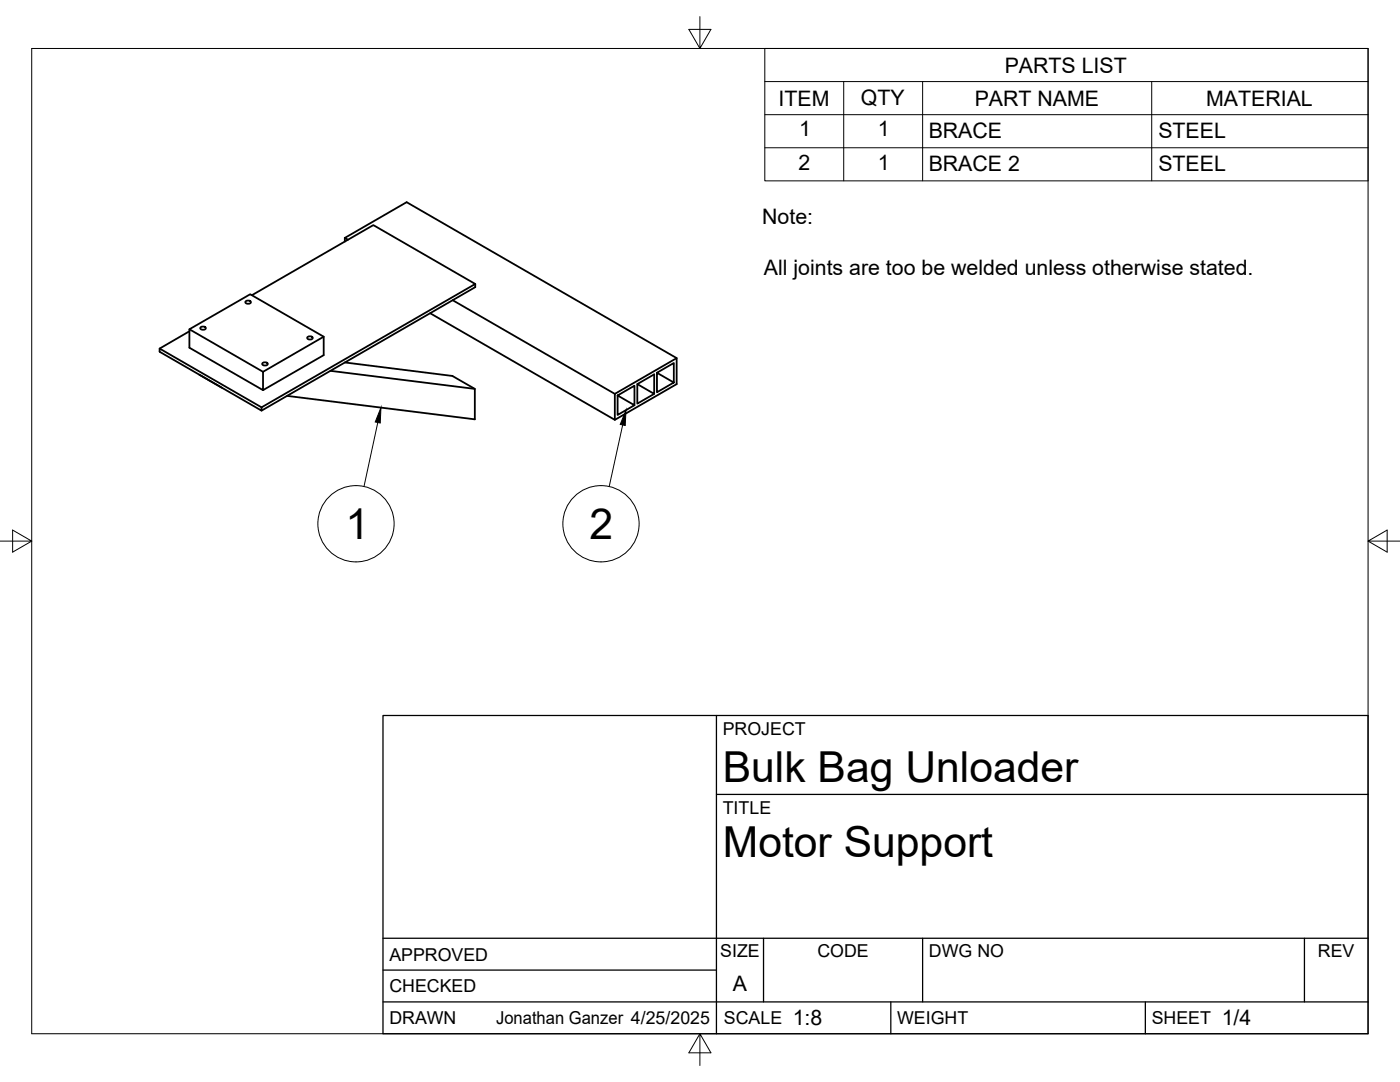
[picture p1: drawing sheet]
<svg xmlns="http://www.w3.org/2000/svg" width="279mm" height="216mm" viewBox="0 0 279 216" stroke-linecap="round" stroke-linejoin="round" font-family="sans-serif">
<!-- layer: Visible -->
<g fill="none" stroke="#000" stroke-width=".36">
<path d="M50.3 58.9l24.2-14 20.3 11.8v.6l-42.6 24.6M68.8 47.5l12.4-7.2 53.8 31.2v5.1l-12.3 7.2-36.8-21.3M68.8 47.5l.6 .3M68.8 47.5v.7M90.3 59.9l32.4 18.7M94.8 56.7l-42.6 24.6v.6l-20.3-11.7v-.6l5.9-3.5M31.9 69.6l20.3 11.7M37.8 65.7l14.7 8.5M39.8 74.8l4.5 2.6M40.1 65.2a.61 .61 0 0 1 1 .4 .61 .61 0 0 1-.6 .2 .61 .61 0 0 1-.5-.4zM49.1 60.1a.61 .61 0 0 1 1 .3 .61 .61 0 0 1-.6 .2 .61 .61 0 0 1-.5-.4zM52.5 72.4a.61 .61 0 0 1 .9 .3 .61 .61 0 0 1-.6 .3 .61 .61 0 0 1-.5-.5z"/>
<path d="M61.5 67.2a.61 .61 0 0 1 .9 .3 .61 .61 0 0 1-.6 .3 .61 .61 0 0 1-.5-.5zM64.6 67.2l-12.1 7v3.7l-14.7-8.5v-3.7l12.1-7 14.7 8.5v3.7l-12.1 7M66 74l28.8 3.6M68.8 72.3l21.5 2.7 4.5 2.6v6.1l-37.5-4.7M122.7 78.6v5.2M123.3 78.9l3.3 2v-3.9l-3.3 1.9v3.9l3.3-1.9M127.2 76.6l3.4 2v-3.9l-3.4 1.9v3.9l3.4-1.9M131.1 74.4l3.4 1.9v-3.9l-3.4 2v3.9l3.4-2M135 71.5l-12.3 7.1"/>
</g>
<!-- layer: Border -->
<path d="M6.3 9.7h266.7v196.6h-266.7zM139.7 3.3v6.4l2.2-3.8h-4.4l2.2 3.8M0 108h6.3l-3.8-2.2v4.4l3.8-2.2M273 108l3.8 2.2v-4.4l-3.8 2.2h6.4M139.7 206.3l-2.2 3.8h4.4l-2.2-3.8v6.3" fill="none" stroke="#000" stroke-width=".2"/>
<!-- layer: Titleblock -->
<path d="M76.4 142.8h196.6v63.5h-196.6zM143 158.5h130M143 142.8v63.5M76.4 199.9h196.6M76.4 193.6h66.6M76.4 187.2h196.6M152.4 187.2v12.7M177.8 199.9v6.4M184.1 187.2v12.7M228.6 199.9v6.4M260.3 187.2v12.7" fill="none" stroke="#000" stroke-width=".25"/>
<!-- layer: Parts Lists -->
<path d="M152.6 9.7h120.4v26.4h-120.4zM152.6 16.3h120.4M168.4 16.3v19.8M184.1 16.3v19.8M229.8 16.3v19.8M152.6 22.9h120.4M152.6 29.5h120.4" fill="none" stroke="#000" stroke-width=".2"/>
<!-- layer: Balloons -->
<g fill="none" stroke="#000" stroke-width=".2">
<circle cx="71" cy="104.5" r="7.6"/>
<circle cx="119.9" cy="104.5" r="7.6"/>
</g>
<!-- layer: 0 -->
<path d="M76 81.3l-.1 3.1-1-.2zM124.9 81.8l-.1 3.1-1-.2z" fill="#000" stroke="#000" stroke-width=".2"/>
<path d="M75.4 84.3l-2.8 12.8M124.3 84.8l-2.7 12.3" fill="none" stroke="#000" stroke-width=".2"/>
<g font-size="8.5">
<text x="69" y="107.6">1</text>
<text x="117.7" y="107.6">2</text>
<text x="144.3" y="156">Bulk Bag Unloader</text>
<text x="144.3" y="171">Motor Support</text>
</g>
<g font-size="4.3">
<text x="200.5" y="14.5">PARTS LIST</text>
<text x="155.4" y="21.1">ITEM</text>
<text x="171.8" y="21">QTY</text>
<text x="194.5" y="21.1">PART NAME</text>
<text x="240.7" y="21.1">MATERIAL</text>
<text x="159.5" y="27.2">1</text>
<text x="175.2" y="27.2">1</text>
<text x="185.3" y="27.5">BRACE</text>
<text x="231.2" y="27.5">STEEL</text>
<text x="159.4" y="33.8">2</text>
<text x="175.2" y="33.8">1</text>
<text x="185.3" y="34.1">BRACE 2</text>
<text x="231.2" y="34.1">STEEL</text>
<text x="152.1" y="44.6">Note:</text>
<text x="152.4" y="54.8">All joints are too be welded unless otherwise stated.</text>
<text x="146.3" y="197.7">A</text>
<text x="158.2" y="204.6">1:8</text>
<text x="243.8" y="204.6">1/4</text>
</g>
<g font-size="3.5">
<text x="144.3" y="146.6">PROJECT</text>
<text x="144.3" y="162.3">TITLE</text>
<text x="77.7" y="191.7">APPROVED</text>
<text x="143.7" y="191">SIZE</text>
<text x="163.1" y="191">CODE</text>
<text x="185.4" y="191">DWG NO</text>
<text x="263" y="191">REV</text>
<text x="77.7" y="198">CHECKED</text>
<text x="77.7" y="204.4">DRAWN</text>
<text x="99" y="204.4">Jonathan Ganzer 4/25/2025</text>
<text x="144.5" y="204.4">SCALE</text>
<text x="179" y="204.4">WEIGHT</text>
<text x="229.8" y="204.4">SHEET</text>
</g>
</svg>
